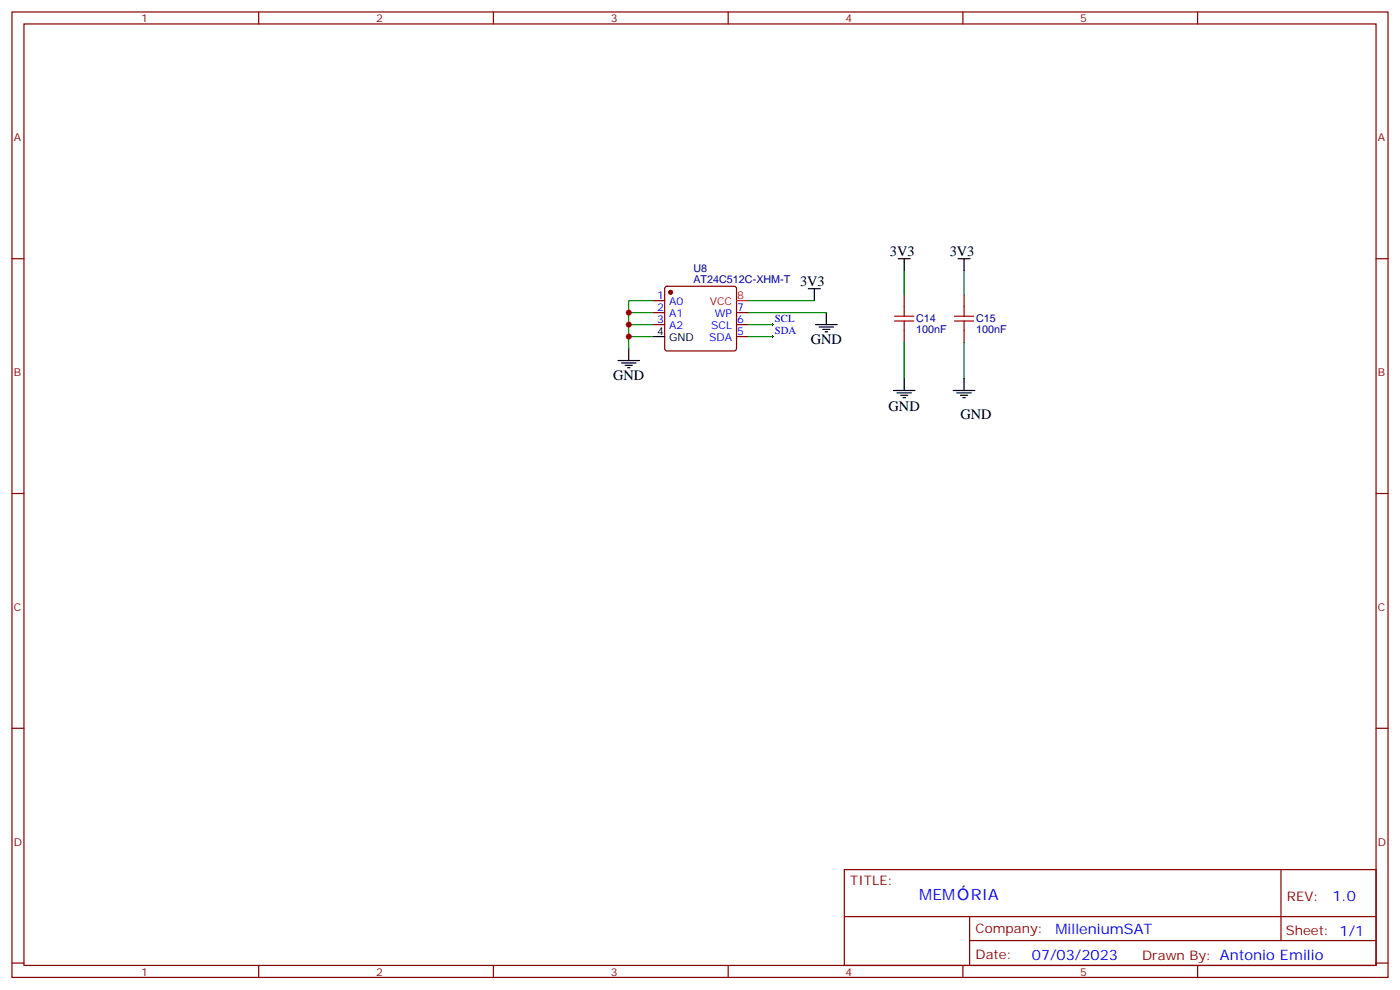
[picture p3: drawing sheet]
<svg xmlns="http://www.w3.org/2000/svg" width="412mm" height="292mm" viewBox="0 0 412 292" stroke-linecap="round" stroke-linejoin="round" font-family="sans-serif">
<g fill="none" stroke="#870000" stroke-width=".35">
<path d="M3.5 3.5h405.4v284.4h-405.4zM7.1 7.1h398.2v277.2h-398.2zM76.2 3.5v3.6M145.3 3.5v3.6M214.5 3.5v3.6M283.6 3.5v3.6M352.8 3.5v3.6M3.5 76.2h3.6M405.3 76.2h3.6M192.3 88.5h3.5M192.3 92.1h3.5M192.3 95.6h3.5"/>
<path d="M196 84.5l.5-.2h19.8l.5 .2 .2 .5v17.7l-.3 .5-.4 .2h-19.8l-.5-.3-.2-.4v-17.7zM217 92.1h3.5M217 95.6h3.5M217 99.1h3.5M266.3 86.8v3.5M266.3 97.4v3.5M284 86.8v3.5M284 97.4v3.5M3.5 145.3h3.6M405.3 145.3h3.6M3.5 214.5h3.6M405.3 214.5h3.6"/>
<path d="M248.7 256.1h156.6v28.2h-156.6zM377.3 256.1v20.9M248.7 270h156.5M285.6 277h119.6M285.6 270v14.1M3.5 283.6h3.6M76.2 284.3v3.6M145.3 284.3v3.6M214.5 284.3v3.6M283.6 284.3v3.6M352.8 284.3v3.6M405.3 283.6h3.6"/>
</g>
<circle cx="197.6" cy="86.1" r=".53" fill="#870000" stroke="#870000" stroke-width=".35"/>
<g fill="none" stroke="#000" stroke-width=".35">
<path d="M264.6 76.2h3.5M266.3 76.2v3.5M282.2 76.2h3.6M284 76.2v3.5M192.3 99.1h3.5M238.1 85h3.6M239.9 85v3.5M240.2 95.6h6.4M241.3 96.3h4.2M242.4 97h2.1M243.1 97.7h.7M243.4 92.1v3.5"/>
<path d="M182 106.2h6.4M183.1 106.9h4.2M184.1 107.6h2.2M184.9 108.3h.7M185.2 102.7v3.5M263.2 115h6.3M264.2 115.7h4.3M265.3 116.4h2.1M266 117.1h.7M266.3 111.5v3.5M280.8 115h6.4M281.9 115.7h4.2"/>
<path d="M282.9 116.4h2.1M283.6 117.1h.7M284 111.5v3.5"/>
</g>
<path d="M217 88.5h3.5" fill="none" stroke="#f00" stroke-width=".35"/>
<path d="M227.2 95.6h.7M227.2 99.1h.7M227.5 95.2v.8M227.5 98.8v.7" fill="none" stroke="#000" stroke-width=".29"/>
<path d="M266.3 79.7v7.1M284 79.7v7.1M185.2 99.1h7.1M185.2 95.6h7.1M185.2 92.1h7.1M192.3 88.5h-7.1v14.2M220.5 99.1h7M220.5 95.6h7M220.5 92.1h22.9M220.5 88.5h19.4M266.3 100.9v10.6M284 100.9v10.6" fill="none" stroke="#008700" stroke-width=".35"/>
<path d="M263.5 94.5h5.7M263.5 93.1h5.7M266.3 90.3v2.8M266.3 94.5v2.9M281.2 94.5h5.6M281.2 93.1h5.6M284 90.3v2.8M284 94.5v2.9" fill="none" stroke="#a10000" stroke-width=".35"/>
<g fill="#c00">
<circle cx="185.2" cy="92.1" r=".88"/>
<circle cx="185.2" cy="95.6" r=".88"/>
<circle cx="185.2" cy="99.1" r=".88"/>
</g>
<g font-size="4.6" fill="#00f">
<text x="270.8" y="265.1">MEM</text>
<text x="286" y="265.1">RIA</text>
</g>
<g font-size="4.2">
<text x="262.1" y="75.5">3V3</text>
<text x="279.8" y="75.5">3V3</text>
<text x="235.7" y="84.3">3V3</text>
<text x="238.8" y="101.2">GND</text>
<text x="180.6" y="111.8">GND</text>
<text x="261.8" y="121">GND</text>
<text x="282.9" y="123.5">GND</text>
</g>
<g font-size="4.2" fill="#00f">
<text x="392.5" y="265.4">1.0</text>
<text x="310.9" y="274.9">MilleniumSAT</text>
<text x="304" y="282.7">07/03/2023</text>
</g>
<g font-size="3.9" fill="#800">
<text x="250.5" y="260.7">TITLE:</text>
<text x="379.1" y="265.4">REV:</text>
<text x="287.4" y="274.9">Company:</text>
<text x="378.7" y="275.5">Sheet: 1/1</text>
<text x="287.4" y="282.6">Date:</text>
<text x="336.4" y="282.7">Drawn By: Antonio Emilio</text>
</g>
<g font-size="3.2" fill="#800">
<text x="41.6" y="6.5">1</text>
<text x="110.8" y="6.5">2</text>
<text x="179.9" y="6.5">3</text>
<text x="249.1" y="6.5">4</text>
<text x="318.2" y="6.5">5</text>
<text x="4.1" y="41.6">A</text>
<text x="405.9" y="41.6">A</text>
<text x="4.1" y="110.8">B</text>
<text x="405.9" y="110.8">B</text>
<text x="4.1" y="179.9">C</text>
<text x="405.9" y="179.9">C</text>
<text x="4.1" y="249.1">D</text>
<text x="405.9" y="249.1">D</text>
<text x="41.6" y="287.3">1</text>
<text x="110.8" y="287.3">2</text>
<text x="179.9" y="287.3">3</text>
<text x="249.1" y="287.3">4</text>
<text x="318.2" y="287.3">5</text>
</g>
<g font-size="3.2" fill="#000080">
<text x="204.3" y="83.3">AT24C512C-XHM-T</text>
<text x="204.3" y="80.1">U8</text>
<text x="269.9" y="95">C14</text>
<text x="287.5" y="95">C15</text>
<text x="269.9" y="98.2">100nF</text>
<text x="287.5" y="98.2">100nF</text>
</g>
<g font-size="3.2" fill="#00f">
<text x="193.6" y="88.2">1</text>
<text x="197.1" y="90">A0</text>
<text x="193.6" y="91.7">2</text>
<text x="193.6" y="95.2">3</text>
<text x="197.1" y="93.5">A1</text>
<text x="210.6" y="93.5">WP</text>
<text x="217.1" y="95.2">6</text>
<text x="217.1" y="91.7">7</text>
<text x="228.2" y="94.7">SCL</text>
<text x="197.1" y="97">A2</text>
<text x="208.9" y="100.5">SDA</text>
<text x="209.5" y="97">SCL</text>
<text x="217.1" y="98.8">5</text>
<text x="228.2" y="98.2">SDA</text>
</g>
<g font-size="3.2" fill="#f00">
<text x="209.1" y="90">VCC</text>
<text x="217.1" y="88.2">8</text>
</g>
<g font-size="3.2">
<text x="193.6" y="98.8">4</text>
<text x="197.1" y="100.5">GND</text>
</g>
</svg>
